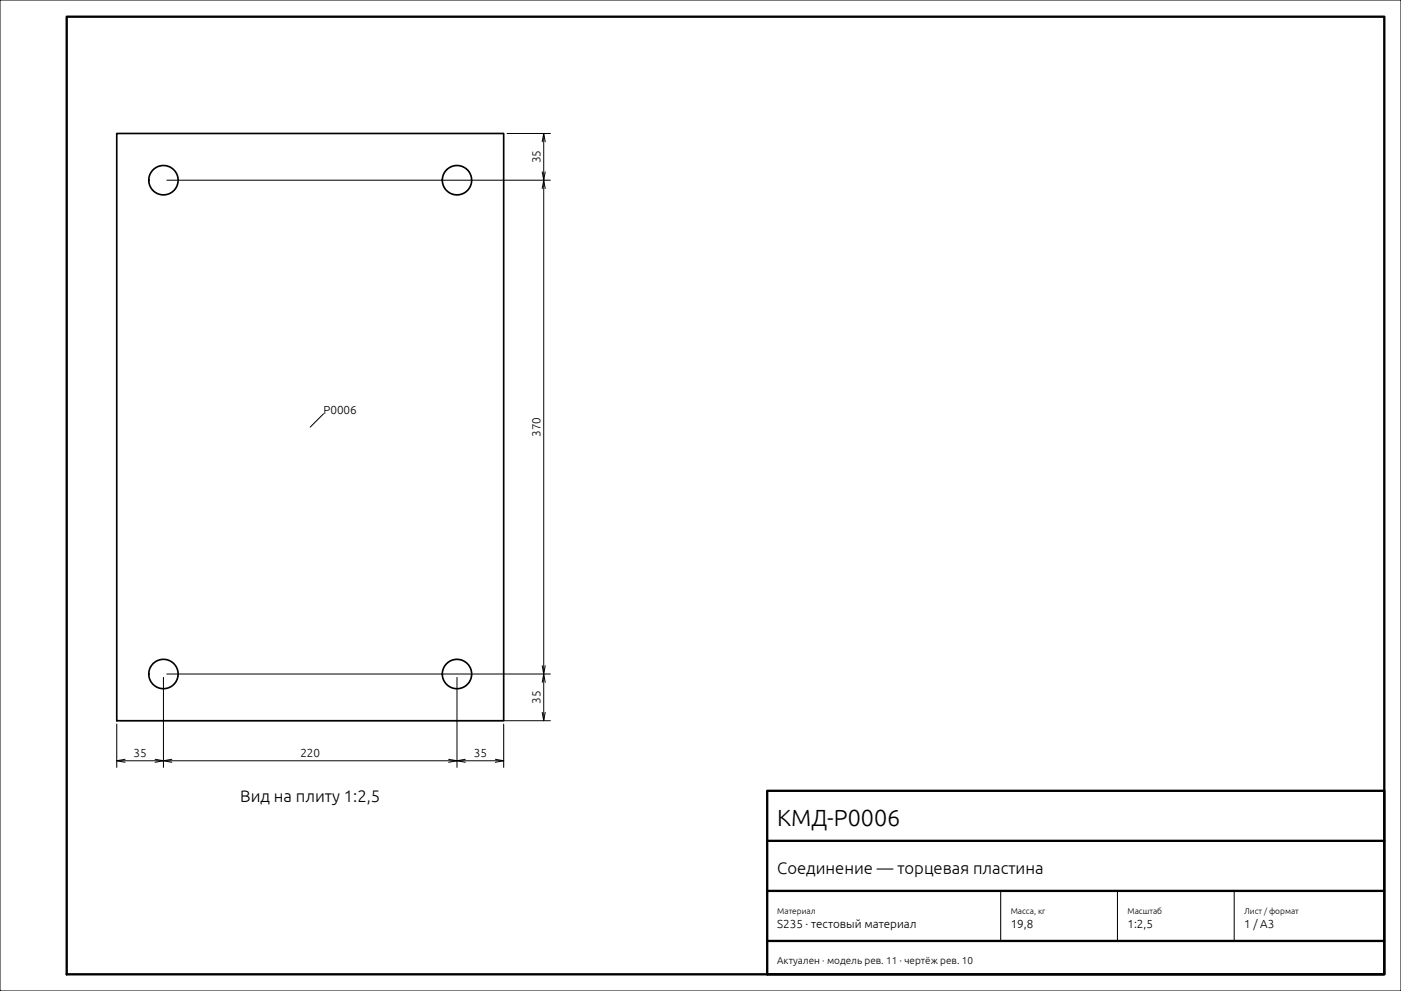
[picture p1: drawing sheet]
<svg xmlns="http://www.w3.org/2000/svg" width="420mm" height="297mm" viewBox="0 0 420 297" stroke-linecap="round" stroke-linejoin="round" font-family="sans-serif">
<g fill="none" stroke="#000" stroke-width=".3">
<path d="M0 0h420v297h-420zM50 54h115M152 40h13M162.5 56.5l.5-2.5 .4 2.5M162.5 51.5l.5 2.5 .4-2.5M162.5 42.5l.5-2.5 .4 2.5M163 40v176M97 124l-4 4M162.5 199.5l.5 2.5 .4-2.5M35 217v13M36 216h129M49 203v27"/>
<path d="M50 202h115M137 203v27M151 217v13M162.5 213.5l.5 2.5 .4-2.5M162.5 204.5l.5-2.5 .4 2.5M35 228h116M37.5 227.6l-2.5 .4 2.5 .5M46.5 227.6l2.5 .4-2.5 .5M51.5 227.6l-2.5 .4 2.5 .5M134.5 227.6l2.5 .4-2.5 .5M139.5 227.6l-2.5 .4 2.5 .5M148.5 227.6l2.5 .4-2.5 .5"/>
<path d="M300 267v15M335 267v15M370 267v15"/>
</g>
<path d="M20 5h395v287h-395zM230 237h185v55h-185zM230 252h185M230 267h185M230 282h185" fill="none" stroke="#000" stroke-width=".7"/>
<g fill="none" stroke="#000" stroke-width=".5">
<path d="M35 40h116v176h-116z"/>
<circle cx="49" cy="54" r="4.4"/>
<circle cx="137" cy="54" r="4.4"/>
<circle cx="49" cy="202" r="4.4"/>
<circle cx="137" cy="202" r="4.4"/>
</g>
<text font-size="7" x="233" y="247.5">КМД-P0006</text>
<g font-size="5">
<text x="72" y="240.5">Вид на плиту 1:2,5</text>
<text x="233" y="262">Соединение — торцевая пластина</text>
</g>
<g font-size="3.5">
<text x="162" y="49" transform="rotate(-90 162 49)">35</text>
<text x="97" y="124">P0006</text>
<text x="162" y="131" transform="rotate(-90 162 131)">370</text>
<text x="162" y="211" transform="rotate(-90 162 211)">35</text>
<text x="40" y="227">35</text>
<text x="90" y="227">220</text>
<text x="142" y="227">35</text>
<text x="233" y="278">S235 · тестовый материал</text>
<text x="303" y="278">19,8</text>
<text x="338" y="278">1:2,5</text>
<text x="373" y="278">1 / A3</text>
</g>
<text font-size="3" x="233" y="289">Актуален · модель рев. 11 · чертёж рев. 10</text>
<g font-size="2.5">
<text x="233" y="274">Материал</text>
<text x="303" y="274">Масса, кг</text>
<text x="338" y="274">Масштаб</text>
<text x="373" y="274">Лист / формат</text>
</g>
</svg>
